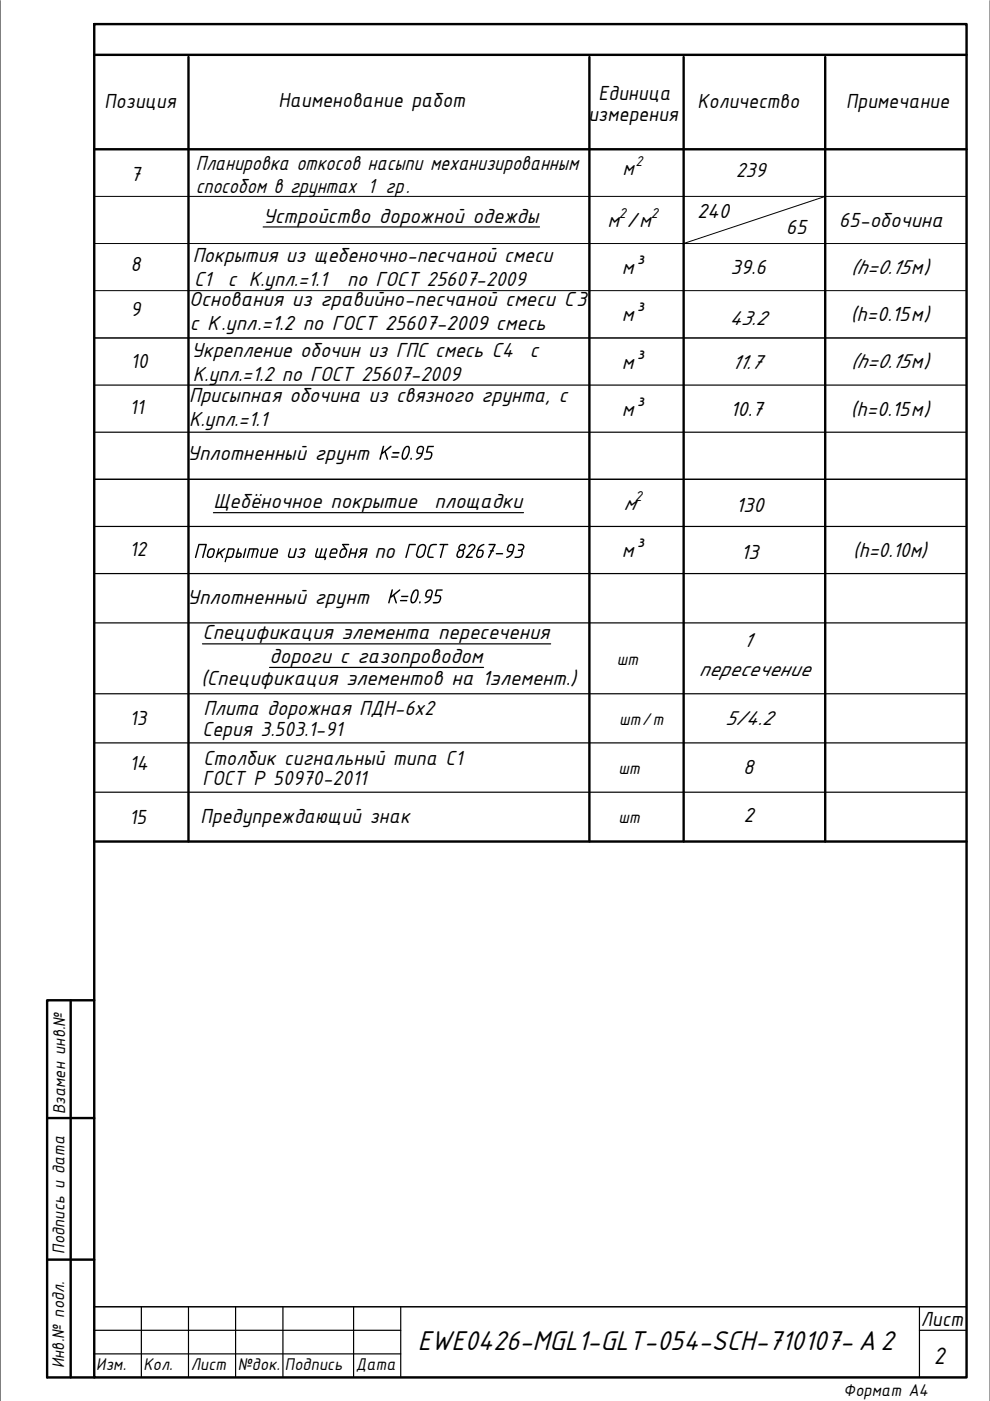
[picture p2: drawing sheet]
<svg xmlns="http://www.w3.org/2000/svg" width="210mm" height="297mm" viewBox="0 0 210 297" stroke-linecap="round" stroke-linejoin="round" font-family="sans-serif">
<!-- layer: 0 -->
<path d="M0 .1v296.9M209.9 .1v296.9M20 31.7h184.9M20 51.6h184.9M20 41.6h184.9M175 41.6l-30.1 10M20 61.6h184.9M20 71.7h184.9M20 277.1h184.9" fill="none" stroke="#000" stroke-width=".21"/>
<g fill="none" stroke="#000" stroke-width=".25">
<path d="M55.8 48.1h58.6M20 81.6h184.9M20 91.6h184.9M20 101.6h184.9M20 111.6h184.9M45.3 108.7h65.7M20 121.6h184.9M20 132.1h184.9M42.9 136.5h73.9M20 147.1h184.9M20 157.5h184.9M57.1 141.5h45.4"/>
<path d="M20 177.1v114.9h184.9M20 168h184.9M20 277.1h184.9M30 277.1v14.9M40 277.1v14.9M50 277.1v14.9M60 277.1v14.9M75 277.1v14.9M85 277.1v14.9M194.9 277.1v14.9M20 287h65M20 282.1h65"/>
<path d="M194.9 282.1h10"/>
</g>
<g fill="#000">
<path d="M90.6 94.6h1.4l-.1 .2h-1l-.3 .9 .9 .1 .2 .7-.5 .9-1.2 .1-.1-.2 .1-.1 1.1-.1 .3-.7v-.3l-.2-.1-.9-.1zM63.5 116.4l.3-.2h.7l.3 .4-.2 .5-.2 .2 .1 .5-.2 .3-.3 .2h-.5a.29 .29 0 0 1-.3-.1 .29 .29 0 0 1 0-.3l.5 .1a.41 .41 0 0 0 .5-.4l-.5-.3v-.1l.4-.1a.31 .31 0 0 0 .3-.2 .31 .31 0 0 0-.2-.4l-.7 .2zM67.2 116.3h.3l-.4 1.4 .1 .3h.4l.6-1.8 .2 .2-.5 1.6h.7l.4-1.7h.3l-.4 1.7 .3 .1-.2 .6h-.3l.1-.4h-1.6a.45 .45 0 0 1-.4-.6zM74.3 116.3h.3l-.2 .8h1l.2-.9 .3 .1-.6 2-.2-.1 .2-.8h-1l-.2 .9-.3-.1zM93.2 115.3l1.8 .1v.2h-.8l-.7 2.7-.2-.2 .6-2.5h-.6zM109.8 115.4l.9-.1 .3 .1 .2 .4-.2 .6a.3 .3 0 0 0-.2 .2 .3 .3 0 0 0 .1 .3l-.1 .7-.4 .5-.3 .2h-1v-.3h.9l.4-.2 .1-.9-.6-.1-.1-.1 .9-.4a.37 .37 0 0 0 .2-.4 .37 .37 0 0 0-.4-.3h-.6zM92.5 125h1.4l-.1 .3h-1l-.3 .8 .8 .1 .2 .2 .1 .5-.3 .6-.3 .3-1.1 .2-.1-.3 1.2-.2 .3-.6-.3-.5h-.8z"/>
<path d="M88.9 94.9l-.3 .8 .1 .3h.7l.2-.8a.43 .43 0 0 0-.2-.4 .43 .43 0 0 0-.5 .1zM88.5 94.9l.5-.4h.5l.5 .6-.5 1.6-.9 .7a.25 .25 0 0 1-.3 .1 .25 .25 0 0 1-.1-.3l.7-.3 .4-.6h-.6l-.4-.3v-.4z"/>
<path d="M70.5 116.7l-.2 .4h.9v-.1a.43 .43 0 0 0-.2-.5 .43 .43 0 0 0-.5 .2zM70.2 116.5l.5-.3h.5l.3 .2 .1 .3-.1 .7h-1.3l-.1 .3 .1 .3h1v.3h-1.1l-.2-.2-.1-.4z"/>
<path d="M72.5 115.3l1.5 .1v.2h-1.1l.7 .9 .1 .5-.4 1-.5 .3h-.5l-.4-.4 .4-1.4 .3-.2 .4-.1zM72.6 116.6l-.4 .9a.47 .47 0 0 0 .5 .5 .47 .47 0 0 0 .5-.5l.1-.5a.41 .41 0 0 0-.2-.5 .41 .41 0 0 0-.5 .1z"/>
<path d="M76.4 116.5l.4-.3 1.1 .1-.5 2-.2-.1 .1-.8h-.3l-.8 .9h-.3v-.2l.7-.7-.3-.3zM76.8 116.5a.3 .3 0 0 0-.2 .3 .3 .3 0 0 0 .2 .3h.6l.2-.6z"/>
<path d="M108.1 115.7l-.3 .7a.31 .31 0 0 0 0 .3 .31 .31 0 0 0 .3 .1h.5l.2-.7a.41 .41 0 0 0-.2-.5 .41 .41 0 0 0-.5 .1zM107.8 115.6l.2-.2 .6-.1 .5 .5-.4 1.6-.4 .5-.4 .3a.33 .33 0 0 1-.3 .1 .33 .33 0 0 1-.3-.2l.7-.3 .5-.6-.7-.1-.3-.3-.1-.4z"/>
<path d="M90.8 125.3l-.4 .8 .2 .3h.7l.2-.7a.42 .42 0 0 0-.3-.5 .42 .42 0 0 0-.4 .1zM90.4 125.3l.3-.3h.7l.4 .5-.5 1.7-.8 .6a.25 .25 0 0 1-.3 .1 .25 .25 0 0 1-.2-.2l.8-.3 .4-.6-.6-.1-.4-.2-.1-.5z"/>
</g>
<path d="M20 5.1h184.9v286.9h-184.9zM20 11.6h184.9M40 12.1v166.3M125 12.1v166.3M144.9 12.1v166.3M175 12.1v166.3M20 31.7h184.9M20 178.4h184.9M15 212.1v79.9M20 212.1h-10v79.9h10M10 237.1h10M10 267.1h10" fill="none" stroke="#000" stroke-width=".51"/>
<text font-size="6.4" x="88.6" y="286.3">EWE0426-MGL1-GLT-054-SCH-710107- А2</text>
<text font-size="5.5" x="198" y="289.2">2</text>
<g font-size="4.8">
<text x="41.5" y="36">Планировка откосов насыпи механизированным</text>
<text x="41.5" y="41">способом в грунтах 1 гр.</text>
<text x="132" y="37.2">м</text>
<text x="156" y="37.5">239</text>
<text x="40.9" y="55.6">Покрытия из щебеночно-песчаной смеси</text>
<text x="41.1" y="60.6">С1</text>
<text x="48.3" y="60.6">с К.упл.=1.1</text>
<text x="73.6" y="60.6">по ГОСТ 25607-2009</text>
<text x="40.6" y="75.8">Укрепление обочин из ГПС смесь С4</text>
<text x="112.4" y="75.8">с</text>
<text x="40.9" y="80.8">К.упл.=1.2 по ГОСТ 25607-2009</text>
<text x="40.1" y="85.3">Присыпная обочина из связного грунта, с</text>
<text x="40.1" y="90.3">К.упл.=1.1</text>
<text x="180.9" y="118.1">(h=0.10м)</text>
<text x="43.2" y="151.7">Плита дорожная ПДН-6х2</text>
<text x="42.9" y="156.1">Серия 3.503.1-91</text>
<text x="42.9" y="166.5">ГОСТ Р 50970-2011</text>
<text x="43.2" y="162.1">Столбик сигнальный типа С1</text>
<text x="42.5" y="174.4">Предупреждающий знак</text>
</g>
<g font-size="4.7">
<text x="22.2" y="22.8">Позиция</text>
<text x="59.1" y="22.8">Наименование работ</text>
<text x="126.9" y="21.2">Единица</text>
<text x="147.9" y="22.8">Количество</text>
<text x="179.4" y="22.8">Примечание</text>
<text x="124.8" y="25.6">измерения</text>
<text x="27.8" y="38.4">7</text>
<text x="55.8" y="47.2">Устройство дорожной одежды</text>
<text x="147.8" y="46.3">240</text>
<text x="128.8" y="48.1">м /м</text>
<text x="166.6" y="49.6">65</text>
<text x="177.9" y="48.2">65-обочина</text>
<text x="27.8" y="57.5">8</text>
<text x="131.8" y="58.2">м³</text>
<text x="154.9" y="58.2">39.6</text>
<text x="180.4" y="58.2">(h=0.15м)</text>
<text x="40.1" y="64.9">Основания из гравийно-песчаной смеси С3</text>
<text x="27.8" y="67">9</text>
<text x="40.2" y="69.9">с К.упл.=1.2 по ГОСТ 25607-2009 смесь</text>
<text x="131.8" y="68.1">м³</text>
<text x="154.6" y="68.9">43.2</text>
<text x="180.4" y="68.1">(h=0.15м)</text>
<text x="27.8" y="78">10</text>
<text x="180.4" y="77.9">(h=0.15м)</text>
<text x="131.8" y="78.1">м³</text>
<text x="155.1" y="78.1">11.7</text>
<text x="27.5" y="87.9">11</text>
<text x="131.8" y="88.1">м³</text>
<text x="154.8" y="88.1">10.7</text>
<text x="180.4" y="88.1">(h=0.15м)</text>
<text x="39.7" y="97.5">Уплотненный грунт</text>
<text x="80.1" y="97.5">К=0.95</text>
<text x="45.3" y="107.8">Щебёночное покрытие</text>
<text x="92.1" y="107.8">площадки</text>
<text x="132.2" y="108.1">м</text>
<text x="156" y="108.5">130</text>
<text x="27.5" y="117.9">12</text>
<text x="40.9" y="118.3">Покрытие из щебня</text>
<text x="79.4" y="118.3">по</text>
<text x="84.6" y="118.3">ГОСТ</text>
<text x="96.3" y="118.3">8267-93</text>
<text x="131.8" y="118.1">м³</text>
<text x="157.1" y="118.5">13</text>
<text x="39.7" y="128">Уплотненный грунт</text>
<text x="82" y="128">К=0.95</text>
<text x="42.9" y="135.6">Спецификация элемента пересечения</text>
<text x="157.6" y="137.2">1</text>
<text x="57.1" y="140.6">дороги с газопроводом</text>
<text x="148.2" y="143.3">пересечение</text>
<text x="42.6" y="145.3">(Спецификация элементов на 1элемент.)</text>
<text x="27.5" y="153.8">13</text>
<text x="153.8" y="153.8">5/4.2</text>
<text x="27.5" y="163.2">14</text>
<text x="157.6" y="164.2">8</text>
<text x="27.5" y="174.7">15</text>
<text x="157.6" y="174.4">2</text>
<text x="195.2" y="281.1">Лист</text>
</g>
<g font-size="4">
<text x="130.8" y="141.1">шт</text>
<text x="131.3" y="153.7">шт/т</text>
<text x="131.1" y="164.1">шт</text>
<text x="131.1" y="174.6">шт</text>
</g>
<g font-size="3.9">
<text x="13.8" y="236.3" transform="rotate(-90 13.8 236.3)">Взамен инв.№</text>
<text x="13.7" y="265.8" transform="rotate(-90 13.7 265.8)">Подпись и дата</text>
<text x="13.6" y="290.1" transform="rotate(-90 13.6 290.1)">Инв.№ подл.</text>
<text x="20.4" y="290.4">Изм.</text>
<text x="30.4" y="290.4">Кол.</text>
<text x="40.4" y="290.4">Лист</text>
<text x="50.4" y="290.4">№док.</text>
<text x="60.4" y="290.4">Подпись</text>
<text x="75.4" y="290.4">Дата</text>
<text x="178.9" y="296">Формат А4</text>
</g>
<text font-size="3.4" x="134.7" y="35.3">2</text>
<g font-size="3.3">
<text x="131.2" y="46.3">2</text>
<text x="138" y="46.3">2</text>
<text x="134.6" y="106.3">2</text>
</g>
</svg>
